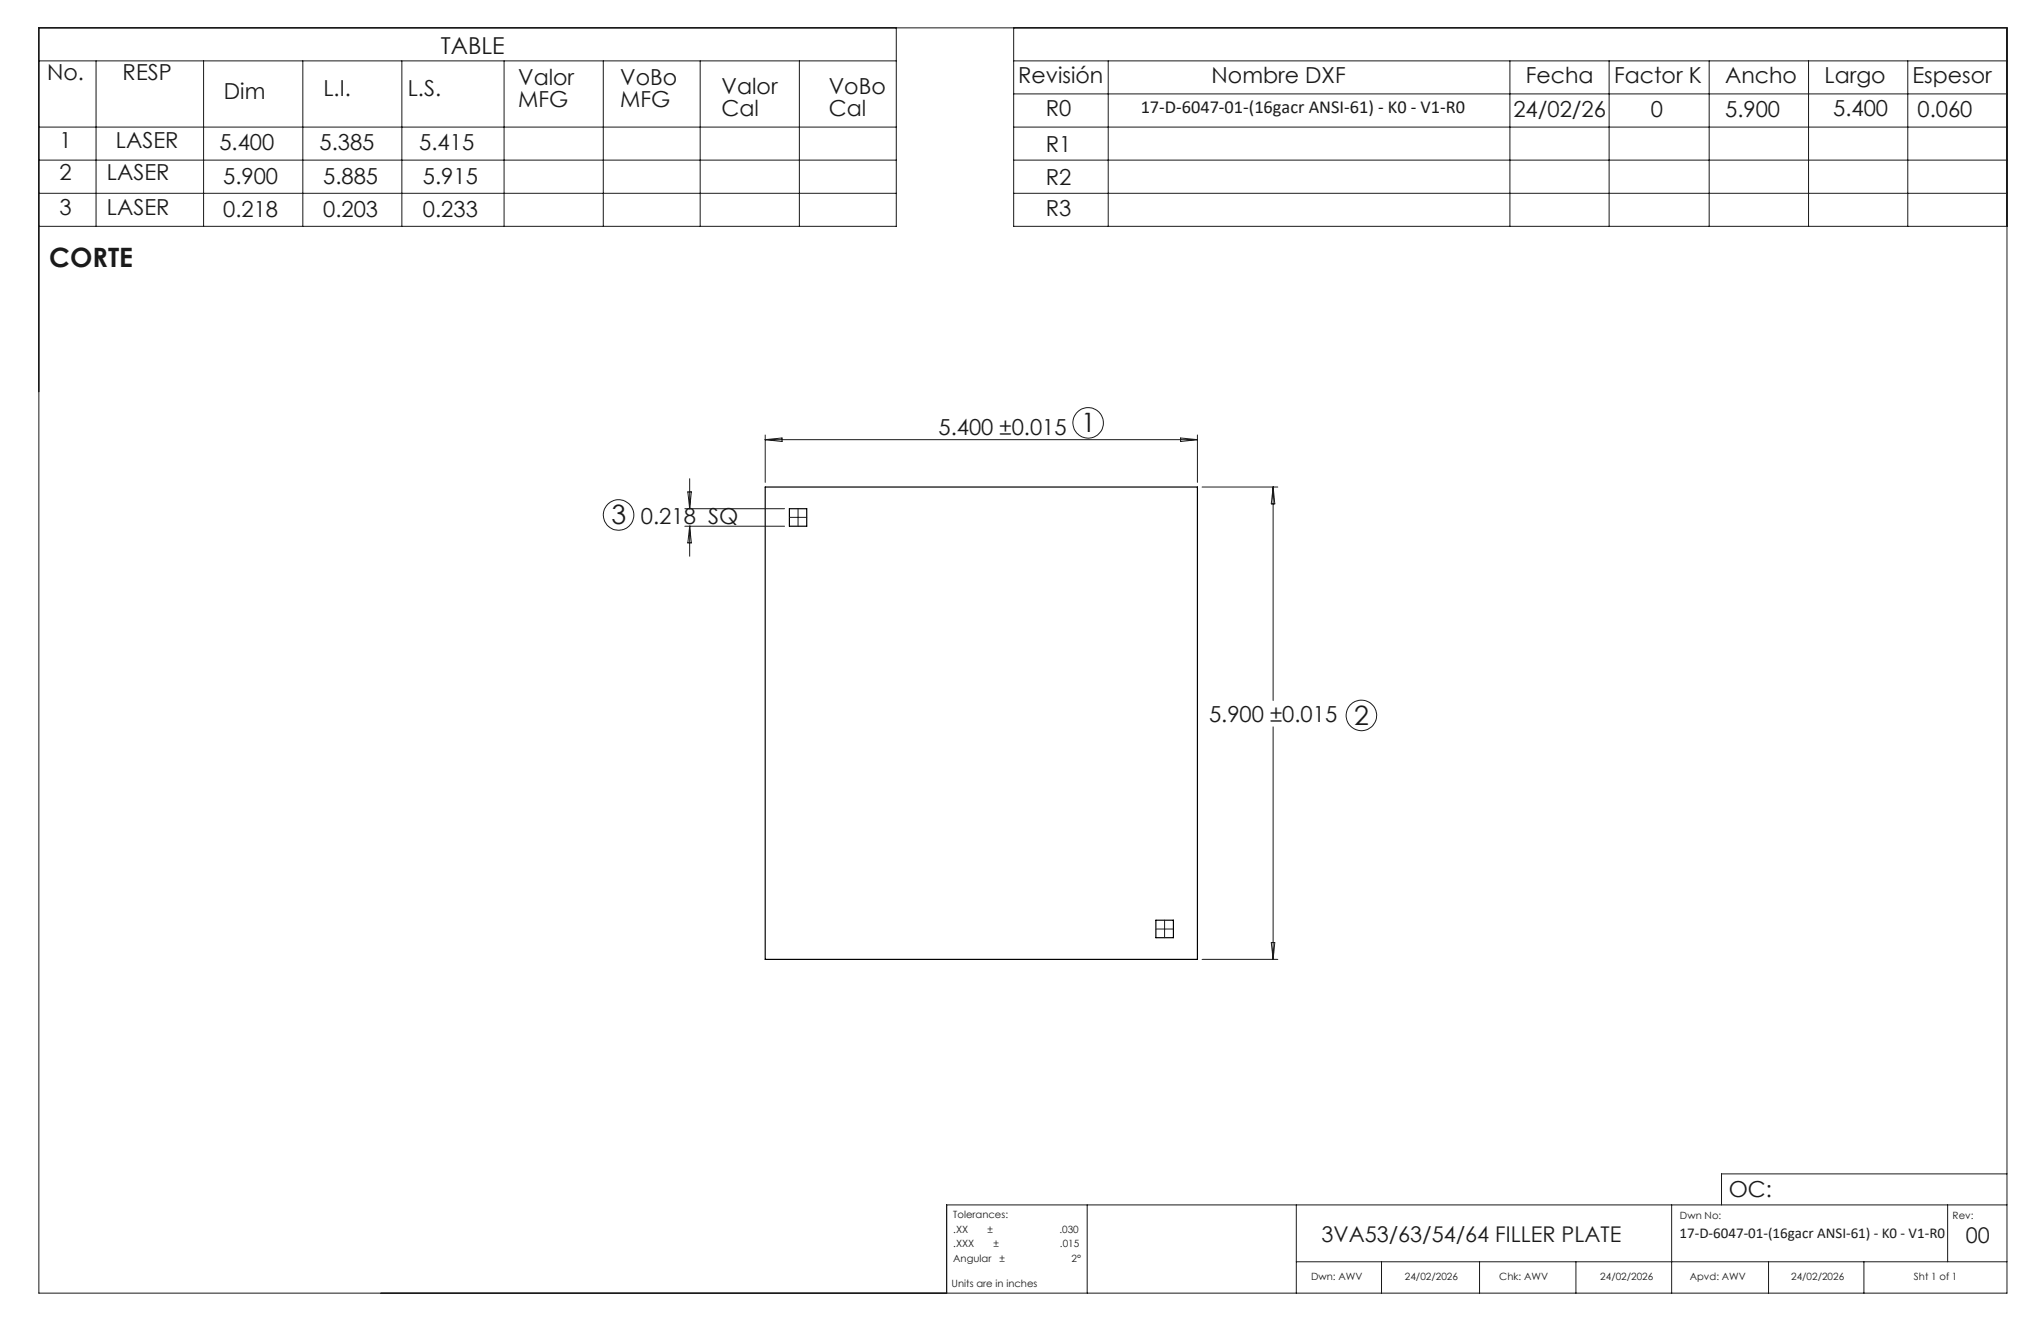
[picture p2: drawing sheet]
<svg xmlns="http://www.w3.org/2000/svg" width="432mm" height="279mm" viewBox="0 0 432 279" stroke-linecap="round" stroke-linejoin="round" font-family="sans-serif">
<path d="M161.9 103h91.4v99.9h-91.4zM167 107.6h3.7v3.7h-3.7zM244.5 194.6h3.7v3.7h-3.7z" fill="none" stroke="#000" stroke-width=".25"/>
<g fill="none" stroke="#191924" stroke-width=".21">
<path d="M8.2 5.9h416.4v267.6h-416.4zM8.2 12.9h181.4M20.3 12.9v35M43.1 12.9v35M64.1 12.9v35M85 12.9v35M106.6 12.9v35M127.6 12.9v35M148.1 12.9v35M169.1 12.9v35M189.6 5.9v42h-181.4M214.5 12.9h210.1"/>
<path d="M214.5 5.9v42h210.1M214.5 19.9h210.1M234.5 12.9v35M319.4 12.9v35M340.4 12.9v35M361.6 12.9v35M382.6 12.9v35M403.6 12.9v35M8.2 26.9h181.4M8.2 33.9h181.4M214.5 26.9h210.1M214.5 33.9h210.1"/>
<path d="M8.2 40.9h181.4M214.5 40.9h210.1M161.9 92v10M161.9 93h91.4M161.9 93l3.6-.4v.8zM249.8 92.6l3.5 .4-3.5 .4zM253.3 92v10M144.9 107.6h21.1M144.9 111.3h21.1M145.5 104h.8l-.4 3.6zM145.9 107.6h.1M145.9 111.3h.1"/>
<path d="M145.9 101.2v6.4M145.9 111.3v6.4M145.9 111.3l.4 3.5h-.8zM167 109.4h3.7M168.8 107.6v3.7M254.3 103h16M269.3 103v45.2M269.3 103l.4 3.6h-.7zM269.3 153.7v49.2M244.5 196.5h3.7M246.4 194.6v3.7M269 199.4h.7l-.4 3.5z"/>
<path d="M254.3 202.9h16M230 254.8v18.7M274.2 254.8v18.7M353.7 254.8v18.7M412 254.8v12.1M424.6 254.8h-224.3v18.7M424.6 248.3h-60.4v6.5M274.2 266.9h150.4M292.3 266.9v6.6M313 266.9v6.6M333.4 266.9v6.6M374.2 266.9v6.6"/>
<path d="M394.3 266.9v6.6"/>
<circle cx="230.2" cy="89.4" r="3.2"/>
<circle cx="130.9" cy="108.9" r="3.2"/>
<circle cx="288" cy="151.3" r="3.2"/>
</g>
<g font-size="5.6" fill="#191924">
<text x="10.4" y="56.5">CORTE</text>
<text x="228.7" y="91.4">1</text>
<text x="129.3" y="110.8">3</text>
<text x="286.5" y="153.3">2</text>
</g>
<text font-size="4.9" fill="#191924" x="93.3" y="11.4">TABLE</text>
<g font-size="4.7" fill="#191924">
<text x="10" y="17">No.</text>
<text x="26" y="17">RESP</text>
<text x="215.4" y="17.6">Revisión</text>
<text x="256.3" y="17.6">Nombre DXF</text>
<text x="322.8" y="17.5">Fecha</text>
<text x="341.5" y="17.5">Factor K</text>
<text x="365" y="17.5">Ancho</text>
<text x="386" y="17.5">Largo</text>
<text x="404.6" y="17.5">Espesor</text>
<text x="47.4" y="20.9">Dim</text>
<text x="68.4" y="20.4">L.I.</text>
<text x="86.3" y="20.4">L.S.</text>
<text x="109.6" y="18.1">Valor</text>
<text x="109.6" y="22.6">MFG</text>
<text x="131.2" y="18.1">VoBo</text>
<text x="131.2" y="22.6">MFG</text>
<text x="152.7" y="20">Valor</text>
<text x="175.3" y="20">VoBo</text>
<text x="152.7" y="24.5">Cal</text>
<text x="175.3" y="24.5">Cal</text>
<text x="221.3" y="24.6">R0</text>
<text x="320.2" y="24.7">24/02/26</text>
<text x="349.2" y="24.7">0</text>
<text x="365" y="24.7">5.900</text>
<text x="387.8" y="24.4">5.400</text>
<text x="405.7" y="24.7">0.060</text>
<text x="12.6" y="31.3">1</text>
<text x="24.5" y="31.3">LASER</text>
<text x="46.4" y="31.8">5.400</text>
<text x="67.6" y="31.8">5.385</text>
<text x="88.7" y="31.8">5.415</text>
<text x="221.3" y="32.1">R1</text>
<text x="12.6" y="38">2</text>
<text x="22.6" y="38">LASER</text>
<text x="47.2" y="39">5.900</text>
<text x="68.4" y="39">5.885</text>
<text x="89.5" y="39">5.915</text>
<text x="221.3" y="39.1">R2</text>
<text x="12.6" y="45.4">3</text>
<text x="22.6" y="45.4">LASER</text>
<text x="47.2" y="45.9">0.218</text>
<text x="68.4" y="45.9">0.203</text>
<text x="89.5" y="45.9">0.233</text>
<text x="221.3" y="45.8">R3</text>
<text x="198.6" y="92">5.400 ±0.015</text>
<text x="135.6" y="110.9">0.218 SQ</text>
<text x="255.8" y="152.7">5.900 ±0.015</text>
<text x="365.8" y="253.1">OC:</text>
</g>
<g font-size="4.6" fill="#191924">
<text x="279.6" y="262.7">3VA53/63/54/64 FILLER PLATE</text>
<text x="415.9" y="263">00</text>
</g>
<text font-size="3.9" fill="#191924" x="241.3" y="24">17-D-6047-01-(16gacr ANSI-61) - K0 - V1-R0</text>
<text font-size="3.2" fill="#191924" x="355.3" y="261.8">17-D-6047-01-(16gacr ANSI-61) - K0 - V1-R0</text>
<g font-size="2.1" fill="#191924">
<text x="201.7" y="257.6">Tolerances:</text>
<text x="355.4" y="257.8">Dwn No:</text>
<text x="413.1" y="257.8">Rev:</text>
<text x="201.7" y="260.7">.XX</text>
<text x="201.7" y="263.9">.XXX</text>
<text x="208.9" y="260.7">±</text>
<text x="210.2" y="263.9">±</text>
<text x="224.1" y="260.7">.030</text>
<text x="224.3" y="263.9">.015</text>
<text x="201.7" y="267">Angular</text>
<text x="211.5" y="267">±</text>
<text x="226.7" y="267">2°</text>
<text x="201.3" y="272.3">Units are in inches</text>
<text x="277.4" y="270.7">Dwn: AWV</text>
<text x="297.2" y="270.7">24/02/2026</text>
<text x="317.2" y="270.7">Chk: AWV</text>
<text x="338.6" y="270.7">24/02/2026</text>
<text x="357.5" y="270.7">Apvd: AWV</text>
<text x="378.9" y="270.7">24/02/2026</text>
<text x="404.9" y="270.7">Sht 1 of 1</text>
</g>
</svg>
